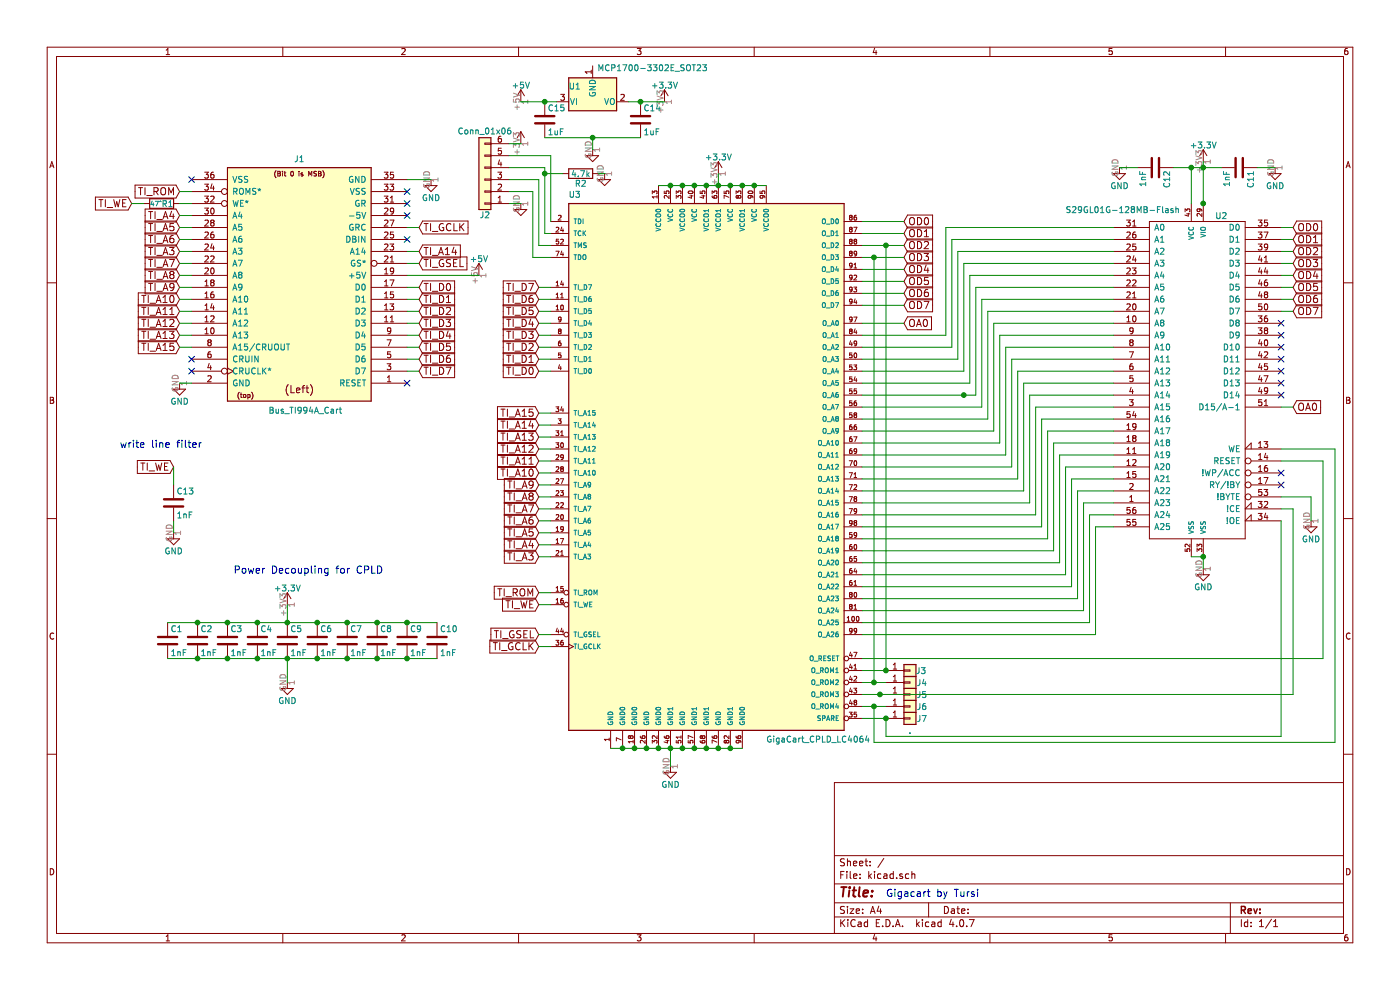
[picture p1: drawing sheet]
EESchema Schematic File Version 2
LIBS:power
LIBS:device
LIBS:switches
LIBS:relays
LIBS:motors
LIBS:transistors
LIBS:conn
LIBS:linear
LIBS:regul
LIBS:74xx
LIBS:cmos4000
LIBS:adc-dac
LIBS:memory
LIBS:xilinx
LIBS:microcontrollers
LIBS:dsp
LIBS:microchip
LIBS:analog_switches
LIBS:motorola
LIBS:texas
LIBS:intel
LIBS:audio
LIBS:interface
LIBS:digital-audio
LIBS:philips
LIBS:display
LIBS:cypress
LIBS:siliconi
LIBS:opto
LIBS:atmel
LIBS:contrib
LIBS:valves
LIBS:68k
LIBS:ad
LIBS:alliance
LIBS:amiga
LIBS:atarist
LIBS:cfcard
LIBS:csx-clk
LIBS:digilent
LIBS:ftdi
LIBS:issi
LIBS:maxim
LIBS:mcp
LIBS:micrel
LIBS:nxp
LIBS:spansion
LIBS:st
LIBS:wdc
LIBS:xilinx-cplds
LIBS:xtal-generic
LIBS:kicad-cache
EELAYER 25 0
EELAYER END
$Descr A4 11693 8268
encoding utf-8
Sheet 1 1
Title ""
Date ""
Rev ""
Comp ""
Comment1 ""
Comment2 ""
Comment3 ""
Comment4 ""
$EndDescr
$Comp
L Bus_TI994A_Cart J1
U 1 1
P 2500 3000
F 0 "J1" H 2500 4675 50  0000 C CNN
F 1 "Bus_TI994A_Cart" H 2550 2575 50  0000 C CNN
F 2 "Oddities:BUS_TI99_CART" H 2500 3000 50  0001 C CNN
F 3 "" H 2500 3000 50  0001 C CNN
	1    2500 3000
	1    0    0    -1  
$EndComp
$Comp
L MCP1700-3302E_SOT23 U1
U 1 1
P 4950 850
F 0 "U1" H 4800 725 50  0000 C CNN
F 1 "MCP1700-3302E_SOT23" H 5450 600 50  0000 C TNN
F 2 "TO_SOT_Packages_SMD:SOT-23" H 4950 650 50  0001 C CIN
F 3 "" H 4950 850 50  0001 C CNN
	1    4950 850 
	1    0    0    1   
$EndComp
$Comp
L GND #PWR01
U 1 1
P 4950 1250
F 0 "#PWR01" H 4950 1000 50  0001 C CNN
F 1 "GND" H 4950 1100 50  0001 C CNN
F 2 "" H 4950 1250 50  0001 C CNN
F 3 "" H 4950 1250 50  0001 C CNN
	1    4950 1250
	1    0    0    -1  
$EndComp
$Comp
L +5V #PWR02
U 1 1
P 4350 850
F 0 "#PWR02" H 4350 700 50  0001 C CNN
F 1 "+5V" H 4350 990 50  0000 C CNN
F 2 "" H 4350 850 50  0001 C CNN
F 3 "" H 4350 850 50  0001 C CNN
	1    4350 850 
	1    0    0    -1  
$EndComp
$Comp
L C C14
U 1 1
P 5350 1000
F 0 "C14" H 5375 1100 50  0000 L CNN
F 1 "1uF" H 5375 900 50  0000 L CNN
F 2 "Capacitors_SMD:C_0805_HandSoldering" H 5388 850 50  0001 C CNN
F 3 "" H 5350 1000 50  0001 C CNN
	1    5350 1000
	1    0    0    -1  
$EndComp
$Comp
L C C15
U 1 1
P 4550 1000
F 0 "C15" H 4575 1100 50  0000 L CNN
F 1 "1uF" H 4575 900 50  0000 L CNN
F 2 "Capacitors_SMD:C_0805_HandSoldering" H 4588 850 50  0001 C CNN
F 3 "" H 4550 1000 50  0001 C CNN
	1    4550 1000
	1    0    0    -1  
$EndComp
$Comp
L +5V #PWR04
U 1 1
P 4000 2300
F 0 "#PWR04" H 4000 2150 50  0001 C CNN
F 1 "+5V" H 4000 2440 50  0000 C CNN
F 2 "" H 4000 2300 50  0001 C CNN
F 3 "" H 4000 2300 50  0001 C CNN
	1    4000 2300
	1    0    0    -1  
$EndComp
$Comp
L GND #PWR05
U 1 1
P 1500 3200
F 0 "#PWR05" H 1500 2950 50  0001 C CNN
F 1 "GND" H 1500 3050 50  0000 C CNN
F 2 "" H 1500 3200 50  0001 C CNN
F 3 "" H 1500 3200 50  0001 C CNN
	1    1500 3200
	1    0    0    -1  
$EndComp
$Comp
L GND #PWR06
U 1 1
P 3600 1500
F 0 "#PWR06" H 3600 1250 50  0001 C CNN
F 1 "GND" H 3600 1350 50  0000 C CNN
F 2 "" H 3600 1500 50  0001 C CNN
F 3 "" H 3600 1500 50  0001 C CNN
	1    3600 1500
	1    0    0    -1  
$EndComp
Text GLabel 1100 1700 0    60   Input ~ 0
TI_WE
Text GLabel 1500 1800 0    60   Input ~ 0
TI_A4
Text GLabel 1500 1900 0    60   Input ~ 0
TI_A5
Text GLabel 1500 2000 0    60   Input ~ 0
TI_A6
Text GLabel 1500 2100 0    60   Input ~ 0
TI_A3
Text GLabel 1500 2200 0    60   Input ~ 0
TI_A7
Text GLabel 1500 2300 0    60   Input ~ 0
TI_A8
Text GLabel 1500 2400 0    60   Input ~ 0
TI_A9
Text GLabel 1500 2500 0    60   Input ~ 0
TI_A10
Text GLabel 1500 2600 0    60   Input ~ 0
TI_A11
Text GLabel 1500 2700 0    60   Input ~ 0
TI_A12
Text GLabel 1500 2800 0    60   Input ~ 0
TI_A13
Text GLabel 1500 2900 0    60   Input ~ 0
TI_A15
Text GLabel 3500 2100 2    60   Input ~ 0
TI_A14
$Comp
L R R1
U 1 1
P 1350 1700
F 0 "R1" V 1350 1700 50  0000 L CNN
F 1 "47^" V 1350 1700 39  0000 R CNN
F 2 "Resistors_SMD:R_1206_HandSoldering" V 1280 1700 50  0001 C CNN
F 3 "" H 1350 1700 50  0001 C CNN
	1    1350 1700
	0    1    1    0   
$EndComp
Text GLabel 1500 1600 0    60   Input ~ 0
TI_ROM
$Comp
L GigaCart_CPLD_LC4064 U3
U 1 1
P 5900 3850
F 0 "U3" H 4750 6050 50  0000 L BNN
F 1 "GigaCart_CPLD_LC4064" H 6400 1500 50  0000 L BNN
F 2 "Housings_QFP:TQFP-100_14x14mm_Pitch0.5mm" H 5900 3850 50  0001 C CIN
F 3 "" H 5900 3850 50  0001 C CNN
	1    5900 3850
	1    0    0    -1  
$EndComp
$Comp
L +3.3V #PWR07
U 1 1
P 6000 1450
F 0 "#PWR07" H 6000 1300 50  0001 C CNN
F 1 "+3.3V" H 6000 1590 50  0000 C CNN
F 2 "" H 6000 1450 50  0001 C CNN
F 3 "" H 6000 1450 50  0001 C CNN
	1    6000 1450
	1    0    0    -1  
$EndComp
$Comp
L GND #PWR08
U 1 1
P 5600 6400
F 0 "#PWR08" H 5600 6150 50  0001 C CNN
F 1 "GND" H 5600 6250 50  0000 C CNN
F 2 "" H 5600 6400 50  0001 C CNN
F 3 "" H 5600 6400 50  0001 C CNN
	1    5600 6400
	1    0    0    -1  
$EndComp
$Comp
L Conn_01x06 J2
U 1 1
P 4050 1500
F 0 "J2" H 4050 1800 50  0000 C CNN
F 1 "Conn_01x06" H 4050 1100 50  0000 C CNN
F 2 "Connectors:PINHEAD1-6" H 4050 1500 50  0001 C CNN
F 3 "" H 4050 1500 50  0001 C CNN
	1    4050 1500
	-1   0    0    1   
$EndComp
$Comp
L +3.3V #PWR09
U 1 1
P 4350 1200
F 0 "#PWR09" H 4350 1050 50  0001 C CNN
F 1 "+3.3V" H 4350 1340 50  0001 C CNN
F 2 "" H 4350 1200 50  0001 C CNN
F 3 "" H 4350 1200 50  0001 C CNN
	1    4350 1200
	1    0    0    -1  
$EndComp
$Comp
L GND #PWR010
U 1 1
P 4350 1700
F 0 "#PWR010" H 4350 1450 50  0001 C CNN
F 1 "GND" H 4350 1550 50  0001 C CNN
F 2 "" H 4350 1700 50  0001 C CNN
F 3 "" H 4350 1700 50  0001 C CNN
	1    4350 1700
	1    0    0    -1  
$EndComp
Text GLabel 4500 3450 0    60   Input ~ 0
TI_A15
Text GLabel 4500 3550 0    60   Input ~ 0
TI_A14
Text GLabel 4500 3650 0    60   Input ~ 0
TI_A13
Text GLabel 4500 3750 0    60   Input ~ 0
TI_A12
Text GLabel 4500 3850 0    60   Input ~ 0
TI_A11
Text GLabel 4500 3950 0    60   Input ~ 0
TI_A10
Text GLabel 4500 4050 0    60   Input ~ 0
TI_A9
Text GLabel 4500 4150 0    60   Input ~ 0
TI_A8
Text GLabel 4500 4250 0    60   Input ~ 0
TI_A7
Text GLabel 4500 4350 0    60   Input ~ 0
TI_A6
Text GLabel 4500 4450 0    60   Input ~ 0
TI_A5
Text GLabel 4500 4550 0    60   Input ~ 0
TI_A4
Text GLabel 4500 4650 0    60   Input ~ 0
TI_A3
Text GLabel 4500 4950 0    60   Input ~ 0
TI_ROM
Text GLabel 4500 5050 0    60   Input ~ 0
TI_WE
Text Notes 7400 7500 0    60   ~ 0
Gigacart by Tursi
$Comp
L Conn_01x01 J3
U 1 1
P 7600 5600
F 0 "J3" H 7650 5600 50  0000 L CNN
F 1 "." H 7600 5500 50  0000 R CNN
F 2 "Connectors:1pin" H 7600 5600 20  0001 C CNN
F 3 "" H 7600 5600 50  0001 C CNN
	1    7600 5600
	1    0    0    -1  
$EndComp
$Comp
L Conn_01x01 J4
U 1 1
P 7600 5700
F 0 "J4" H 7700 5700 50  0000 C CNN
F 1 "." H 7600 5600 50  0000 C CNN
F 2 "Connectors:1pin" H 7600 5700 20  0001 C CNN
F 3 "" H 7600 5700 50  0001 C CNN
	1    7600 5700
	1    0    0    -1  
$EndComp
$Comp
L Conn_01x01 J5
U 1 1
P 7600 5800
F 0 "J5" H 7700 5800 50  0000 C CNN
F 1 "." H 7600 5700 50  0000 C CNN
F 2 "Connectors:1pin" H 7600 5800 20  0001 C CNN
F 3 "" H 7600 5800 50  0001 C CNN
	1    7600 5800
	1    0    0    -1  
$EndComp
$Comp
L Conn_01x01 J6
U 1 1
P 7600 5900
F 0 "J6" H 7700 5900 50  0000 C CNN
F 1 "." H 7600 5800 50  0000 C CNN
F 2 "Connectors:1pin" H 7600 5900 20  0001 C CNN
F 3 "" H 7600 5900 50  0001 C CNN
	1    7600 5900
	1    0    0    -1  
$EndComp
$Comp
L Conn_01x01 J7
U 1 1
P 7600 6000
F 0 "J7" H 7700 6000 50  0000 C CNN
F 1 "." H 7600 5900 50  0000 C CNN
F 2 "Connectors:1pin" H 7600 6000 20  0001 C CNN
F 3 "" H 7600 6000 50  0001 C CNN
	1    7600 6000
	1    0    0    -1  
$EndComp
$Comp
L GND #PWR012
U 1 1
P 10050 4750
F 0 "#PWR012" H 10050 4500 50  0001 C CNN
F 1 "GND" H 10050 4600 50  0000 C CNN
F 2 "" H 10050 4750 50  0001 C CNN
F 3 "" H 10050 4750 50  0001 C CNN
	1    10050 4750
	1    0    0    -1  
$EndComp
$Comp
L +3.3V #PWR014
U 1 1
P 10050 1350
F 0 "#PWR014" H 10050 1200 50  0001 C CNN
F 1 "+3.3V" H 10050 1490 50  0000 C CNN
F 2 "" H 10050 1350 50  0001 C CNN
F 3 "" H 10050 1350 50  0001 C CNN
	1    10050 1350
	1    0    0    -1  
$EndComp
Text GLabel 7550 2700 2    60   Input ~ 0
OA0
Text GLabel 7550 2550 2    60   Input ~ 0
OD7
Text GLabel 7550 2450 2    60   Input ~ 0
OD6
Text GLabel 7550 2350 2    60   Input ~ 0
OD5
Text GLabel 7550 2250 2    60   Input ~ 0
OD4
Text GLabel 7550 2150 2    60   Input ~ 0
OD3
Text GLabel 7550 2050 2    60   Input ~ 0
OD2
Text GLabel 7550 1950 2    60   Input ~ 0
OD1
Text GLabel 7550 1850 2    60   Input ~ 0
OD0
Text GLabel 10800 1900 2    60   Input ~ 0
OD0
Text GLabel 10800 2000 2    60   Input ~ 0
OD1
Text GLabel 10800 2100 2    60   Input ~ 0
OD2
Text GLabel 10800 2200 2    60   Input ~ 0
OD3
Text GLabel 10800 2300 2    60   Input ~ 0
OD4
Text GLabel 10800 2400 2    60   Input ~ 0
OD5
Text GLabel 10800 2500 2    60   Input ~ 0
OD6
Text GLabel 10800 2600 2    60   Input ~ 0
OD7
Text GLabel 10800 3400 2    60   Input ~ 0
OA0
Text Notes 3200 4800 2    60   ~ 0
Power Decoupling for CPLD
$Comp
L C C5
U 1 1
P 2400 5350
F 0 "C5" H 2425 5450 50  0000 L CNN
F 1 "1nF" H 2425 5250 50  0000 L CNN
F 2 "Capacitors_SMD:C_0603_HandSoldering" H 2438 5200 50  0001 C CNN
F 3 "" H 2400 5350 50  0001 C CNN
	1    2400 5350
	1    0    0    -1  
$EndComp
$Comp
L GND #PWR015
U 1 1
P 2400 5700
F 0 "#PWR015" H 2400 5450 50  0001 C CNN
F 1 "GND" H 2400 5550 50  0000 C CNN
F 2 "" H 2400 5700 50  0001 C CNN
F 3 "" H 2400 5700 50  0001 C CNN
	1    2400 5700
	1    0    0    -1  
$EndComp
$Comp
L +3.3V #PWR016
U 1 1
P 2400 5050
F 0 "#PWR016" H 2400 4900 50  0001 C CNN
F 1 "+3.3V" H 2400 5190 50  0000 C CNN
F 2 "" H 2400 5050 50  0001 C CNN
F 3 "" H 2400 5050 50  0001 C CNN
	1    2400 5050
	1    0    0    -1  
$EndComp
$Comp
L C C4
U 1 1
P 2150 5350
F 0 "C4" H 2175 5450 50  0000 L CNN
F 1 "1nF" H 2175 5250 50  0000 L CNN
F 2 "Capacitors_SMD:C_0603_HandSoldering" H 2188 5200 50  0001 C CNN
F 3 "" H 2150 5350 50  0001 C CNN
	1    2150 5350
	1    0    0    -1  
$EndComp
$Comp
L C C6
U 1 1
P 2650 5350
F 0 "C6" H 2675 5450 50  0000 L CNN
F 1 "1nF" H 2675 5250 50  0000 L CNN
F 2 "Capacitors_SMD:C_0603_HandSoldering" H 2688 5200 50  0001 C CNN
F 3 "" H 2650 5350 50  0001 C CNN
	1    2650 5350
	1    0    0    -1  
$EndComp
$Comp
L C C7
U 1 1
P 2900 5350
F 0 "C7" H 2925 5450 50  0000 L CNN
F 1 "1nF" H 2925 5250 50  0000 L CNN
F 2 "Capacitors_SMD:C_0603_HandSoldering" H 2938 5200 50  0001 C CNN
F 3 "" H 2900 5350 50  0001 C CNN
	1    2900 5350
	1    0    0    -1  
$EndComp
$Comp
L C C8
U 1 1
P 3150 5350
F 0 "C8" H 3175 5450 50  0000 L CNN
F 1 "1nF" H 3175 5250 50  0000 L CNN
F 2 "Capacitors_SMD:C_0603_HandSoldering" H 3188 5200 50  0001 C CNN
F 3 "" H 3150 5350 50  0001 C CNN
	1    3150 5350
	1    0    0    -1  
$EndComp
$Comp
L C C3
U 1 1
P 1900 5350
F 0 "C3" H 1925 5450 50  0000 L CNN
F 1 "1nF" H 1925 5250 50  0000 L CNN
F 2 "Capacitors_SMD:C_0603_HandSoldering" H 1938 5200 50  0001 C CNN
F 3 "" H 1900 5350 50  0001 C CNN
	1    1900 5350
	1    0    0    -1  
$EndComp
$Comp
L C C2
U 1 1
P 1650 5350
F 0 "C2" H 1675 5450 50  0000 L CNN
F 1 "1nF" H 1675 5250 50  0000 L CNN
F 2 "Capacitors_SMD:C_0603_HandSoldering" H 1688 5200 50  0001 C CNN
F 3 "" H 1650 5350 50  0001 C CNN
	1    1650 5350
	1    0    0    -1  
$EndComp
$Comp
L C C1
U 1 1
P 1400 5350
F 0 "C1" H 1425 5450 50  0000 L CNN
F 1 "1nF" H 1425 5250 50  0000 L CNN
F 2 "Capacitors_SMD:C_0603_HandSoldering" H 1438 5200 50  0001 C CNN
F 3 "" H 1400 5350 50  0001 C CNN
	1    1400 5350
	1    0    0    -1  
$EndComp
$Comp
L C C9
U 1 1
P 3400 5350
F 0 "C9" H 3425 5450 50  0000 L CNN
F 1 "1nF" H 3425 5250 50  0000 L CNN
F 2 "Capacitors_SMD:C_0603_HandSoldering" H 3438 5200 50  0001 C CNN
F 3 "" H 3400 5350 50  0001 C CNN
	1    3400 5350
	1    0    0    -1  
$EndComp
$Comp
L C C10
U 1 1
P 3650 5350
F 0 "C10" H 3675 5450 50  0000 L CNN
F 1 "1nF" H 3675 5250 50  0000 L CNN
F 2 "Capacitors_SMD:C_0603_HandSoldering" H 3688 5200 50  0001 C CNN
F 3 "" H 3650 5350 50  0001 C CNN
	1    3650 5350
	1    0    0    -1  
$EndComp
$Comp
L C C11
U 1 1
P 10350 1400
F 0 "C11" H 10375 1500 50  0000 L CNN
F 1 "1nF" H 10375 1300 50  0000 L CNN
F 2 "Capacitors_SMD:C_0603_HandSoldering" H 10388 1250 50  0001 C CNN
F 3 "" H 10350 1400 50  0001 C CNN
	1    10350 1400
	0    1    1    0   
$EndComp
$Comp
L GND #PWR017
U 1 1
P 10650 1400
F 0 "#PWR017" H 10650 1150 50  0001 C CNN
F 1 "GND" H 10650 1250 50  0000 C CNN
F 2 "" H 10650 1400 50  0001 C CNN
F 3 "" H 10650 1400 50  0001 C CNN
	1    10650 1400
	1    0    0    -1  
$EndComp
$Comp
L GND #PWR018
U 1 1
P 1450 4450
F 0 "#PWR018" H 1450 4200 50  0001 C CNN
F 1 "GND" H 1450 4300 50  0000 C CNN
F 2 "" H 1450 4450 50  0001 C CNN
F 3 "" H 1450 4450 50  0001 C CNN
	1    1450 4450
	1    0    0    -1  
$EndComp
$Comp
L C C13
U 1 1
P 1450 4200
F 0 "C13" H 1475 4300 50  0000 L CNN
F 1 "1nF" H 1475 4100 50  0000 L CNN
F 2 "Capacitors_SMD:C_0603_HandSoldering" H 1488 4050 50  0001 C CNN
F 3 "" H 1450 4200 50  0001 C CNN
	1    1450 4200
	1    0    0    -1  
$EndComp
Text GLabel 1450 3900 0    60   Input ~ 0
TI_WE
Text Notes 1000 3750 0    60   ~ 0
write line filter
$Comp
L C C12
U 1 1
P 9650 1400
F 0 "C12" H 9675 1500 50  0000 L CNN
F 1 "1nF" H 9675 1300 50  0000 L CNN
F 2 "Capacitors_SMD:C_0603_HandSoldering" H 9688 1250 50  0001 C CNN
F 3 "" H 9650 1400 50  0001 C CNN
	1    9650 1400
	0    1    1    0   
$EndComp
$Comp
L GND #PWR019
U 1 1
P 9350 1400
F 0 "#PWR019" H 9350 1150 50  0001 C CNN
F 1 "GND" H 9350 1250 50  0000 C CNN
F 2 "" H 9350 1400 50  0001 C CNN
F 3 "" H 9350 1400 50  0001 C CNN
	1    9350 1400
	1    0    0    -1  
$EndComp
Text GLabel 3500 2400 2    60   Input ~ 0
TI_D0
Text GLabel 3500 2500 2    60   Input ~ 0
TI_D1
Text GLabel 3500 2600 2    60   Input ~ 0
TI_D2
Text GLabel 3500 2700 2    60   Input ~ 0
TI_D3
Text GLabel 3500 2800 2    60   Input ~ 0
TI_D4
Text GLabel 3500 2900 2    60   Input ~ 0
TI_D5
Text GLabel 3500 3000 2    60   Input ~ 0
TI_D6
Text GLabel 3500 3100 2    60   Input ~ 0
TI_D7
Text GLabel 4500 2400 0    60   Input ~ 0
TI_D7
Text GLabel 4500 2500 0    60   Input ~ 0
TI_D6
Text GLabel 4500 2600 0    60   Input ~ 0
TI_D5
Text GLabel 4500 2700 0    60   Input ~ 0
TI_D4
Text GLabel 4500 2800 0    60   Input ~ 0
TI_D3
Text GLabel 4500 2900 0    60   Input ~ 0
TI_D2
Text GLabel 4500 3000 0    60   Input ~ 0
TI_D1
Text GLabel 4500 3100 0    60   Input ~ 0
TI_D0
NoConn ~ 3400 3200
NoConn ~ 3400 2000
NoConn ~ 3400 1800
NoConn ~ 3400 1700
NoConn ~ 3400 1600
NoConn ~ 1600 1500
NoConn ~ 1600 3000
NoConn ~ 1600 3100
NoConn ~ 10700 2700
NoConn ~ 10700 2800
NoConn ~ 10700 2900
NoConn ~ 10700 3000
NoConn ~ 10700 3100
NoConn ~ 10700 3200
NoConn ~ 10700 3300
NoConn ~ 10700 4050
Text GLabel 3500 1900 2    60   Input ~ 0
TI_GCLK
Text GLabel 3500 2200 2    60   Input ~ 0
TI_GSEL
Text GLabel 4500 5300 0    60   Input ~ 0
TI_GSEL
Text GLabel 4500 5400 0    60   Input ~ 0
TI_GCLK
$Comp
L GND #PWR011
U 1 1
P 10950 4350
F 0 "#PWR011" H 10950 4100 50  0001 C CNN
F 1 "GND" H 10950 4200 50  0000 C CNN
F 2 "" H 10950 4350 50  0001 C CNN
F 3 "" H 10950 4350 50  0001 C CNN
	1    10950 4350
	1    0    0    -1  
$EndComp
$Comp
L +3.3V #PWR03
U 1 1
P 5550 850
F 0 "#PWR03" H 5550 700 50  0001 C CNN
F 1 "+3.3V" H 5550 990 50  0000 C CNN
F 2 "" H 5550 850 50  0001 C CNN
F 3 "" H 5550 850 50  0001 C CNN
	1    5550 850 
	1    0    0    -1  
$EndComp
$Comp
L S29GL01G-128MB-Flash U2
U 1 1
P 10000 3000
F 0 "U2" H 10150 4200 50  0000 L CNN
F 1 "S29GL01G-128MB-Flash" H 8900 4250 50  0000 L CNN
F 2 "tsop:TSOP-56" H 10000 3000 50  0001 C CNN
F 3 "" H 10000 3000 50  0001 C CNN
	1    10000 3000
	1    0    0    -1  
$EndComp
NoConn ~ 10700 3950
$Comp
L GND #PWR?
U 1 1
P 5050 1450
F 0 "#PWR?" H 5050 1200 50  0001 C CNN
F 1 "GND" H 5050 1300 50  0001 C CNN
F 2 "" H 5050 1450 50  0001 C CNN
F 3 "" H 5050 1450 50  0001 C CNN
	1    5050 1450
	1    0    0    -1  
$EndComp
$Comp
L R R2
U 1 1
P 4850 1450
F 0 "R2" V 4930 1450 50  0000 C CNN
F 1 "4.7k" V 4850 1450 50  0000 C CNN
F 2 "Resistors_SMD:R_0603_HandSoldering" V 4780 1450 50  0001 C CNN
F 3 "" H 4850 1450 50  0001 C CNN
	1    4850 1450
	0    1    1    0   
$EndComp
Wire Wire Line
	5600 6250 5600 6400
Connection ~ 5200 6250
Connection ~ 5300 6250
Connection ~ 5400 6250
Connection ~ 5500 6250
Connection ~ 5600 6250
Connection ~ 5700 6250
Connection ~ 5800 6250
Connection ~ 5900 6250
Connection ~ 6000 6250
Connection ~ 6100 6250
Wire Wire Line
	5100 6250 6200 6250
Wire Wire Line
	6000 1550 6000 1450
Connection ~ 6300 1550
Connection ~ 6200 1550
Connection ~ 6100 1550
Connection ~ 6000 1550
Connection ~ 5900 1550
Connection ~ 5800 1550
Connection ~ 5700 1550
Connection ~ 5600 1550
Wire Wire Line
	5500 1550 6400 1550
Wire Wire Line
	1500 2900 1600 2900
Wire Wire Line
	1600 2800 1500 2800
Wire Wire Line
	1500 2700 1600 2700
Wire Wire Line
	1600 2600 1500 2600
Wire Wire Line
	1500 2500 1600 2500
Wire Wire Line
	1600 2400 1500 2400
Wire Wire Line
	1500 2300 1600 2300
Wire Wire Line
	1600 2200 1500 2200
Wire Wire Line
	1500 2100 1600 2100
Wire Wire Line
	1500 2000 1600 2000
Wire Wire Line
	1600 1900 1500 1900
Wire Wire Line
	1500 1800 1600 1800
Wire Wire Line
	1200 1700 1100 1700
Wire Wire Line
	1600 1700 1500 1700
Wire Wire Line
	1500 1600 1600 1600
Wire Wire Line
	3400 2100 3500 2100
Wire Wire Line
	1500 3200 1600 3200
Wire Wire Line
	3400 1500 3600 1500
Wire Wire Line
	3400 2300 4000 2300
Connection ~ 5350 850 
Wire Wire Line
	5250 850  5550 850 
Connection ~ 4550 850 
Wire Wire Line
	4350 850  4650 850 
Connection ~ 4950 1150
Wire Wire Line
	4550 1150 5350 1150
Wire Wire Line
	4950 1150 4950 1250
Wire Wire Line
	4500 3450 4600 3450
Wire Wire Line
	4500 3550 4600 3550
Wire Wire Line
	4500 3650 4600 3650
Wire Wire Line
	4500 3750 4600 3750
Wire Wire Line
	4500 3850 4600 3850
Wire Wire Line
	4500 3950 4600 3950
Wire Wire Line
	4500 4050 4600 4050
Wire Wire Line
	4500 4150 4600 4150
Wire Wire Line
	4500 4250 4600 4250
Wire Wire Line
	4500 4350 4600 4350
Wire Wire Line
	4500 4450 4600 4450
Wire Wire Line
	4500 4550 4600 4550
Wire Wire Line
	4500 4950 4600 4950
Wire Wire Line
	4500 5050 4600 5050
Wire Wire Line
	4500 4650 4600 4650
Wire Wire Line
	7200 5600 7400 5600
Wire Wire Line
	7200 5700 7400 5700
Wire Wire Line
	7200 5800 7400 5800
Wire Wire Line
	7200 5900 7400 5900
Wire Wire Line
	10950 4150 10700 4150
Wire Wire Line
	9950 4650 10050 4650
Wire Wire Line
	10050 4650 10050 4750
Connection ~ 10050 4650
Wire Wire Line
	10050 1350 10050 1700
Connection ~ 10050 1700
Wire Wire Line
	7200 2800 7900 2800
Wire Wire Line
	7900 2800 7900 1900
Wire Wire Line
	7900 1900 9300 1900
Wire Wire Line
	7200 2900 7950 2900
Wire Wire Line
	7950 2900 7950 2000
Wire Wire Line
	7950 2000 9300 2000
Wire Wire Line
	7200 3000 8000 3000
Wire Wire Line
	8000 3000 8000 2100
Wire Wire Line
	8000 2100 9300 2100
Wire Wire Line
	7200 3100 8050 3100
Wire Wire Line
	8050 3100 8050 2200
Wire Wire Line
	8050 2200 9300 2200
Wire Wire Line
	7200 3200 8100 3200
Wire Wire Line
	8100 3200 8100 2300
Wire Wire Line
	8100 2300 9300 2300
Wire Wire Line
	7200 3300 8150 3300
Wire Wire Line
	8150 3300 8150 2400
Wire Wire Line
	8150 2400 9300 2400
Wire Wire Line
	7200 3400 8200 3400
Wire Wire Line
	8200 3400 8200 2500
Wire Wire Line
	8200 2500 9300 2500
Wire Wire Line
	7200 3500 8250 3500
Wire Wire Line
	8250 3500 8250 2600
Wire Wire Line
	8250 2600 9300 2600
Wire Wire Line
	7200 3600 8300 3600
Wire Wire Line
	8300 3600 8300 2700
Wire Wire Line
	8300 2700 9300 2700
Wire Wire Line
	7200 3700 8350 3700
Wire Wire Line
	8350 3700 8350 2800
Wire Wire Line
	8350 2800 9300 2800
Wire Wire Line
	7200 3800 8400 3800
Wire Wire Line
	8400 3800 8400 2900
Wire Wire Line
	8400 2900 9300 2900
Wire Wire Line
	7200 3900 8450 3900
Wire Wire Line
	8450 3900 8450 3000
Wire Wire Line
	8450 3000 9300 3000
Wire Wire Line
	7200 4000 8500 4000
Wire Wire Line
	8500 4000 8500 3100
Wire Wire Line
	8500 3100 9300 3100
Wire Wire Line
	7200 4100 8550 4100
Wire Wire Line
	8550 4100 8550 3200
Wire Wire Line
	8550 3200 9300 3200
Wire Wire Line
	7200 4200 8600 4200
Wire Wire Line
	8600 4200 8600 3300
Wire Wire Line
	8600 3300 9300 3300
Wire Wire Line
	7200 4300 8650 4300
Wire Wire Line
	8650 4300 8650 3400
Wire Wire Line
	8650 3400 9300 3400
Wire Wire Line
	7200 4400 8700 4400
Wire Wire Line
	8700 4400 8700 3500
Wire Wire Line
	8700 3500 9300 3500
Wire Wire Line
	7200 4500 8750 4500
Wire Wire Line
	8750 4500 8750 3600
Wire Wire Line
	8750 3600 9300 3600
Wire Wire Line
	7200 4600 8800 4600
Wire Wire Line
	8800 4600 8800 3700
Wire Wire Line
	8800 3700 9300 3700
Wire Wire Line
	7200 4700 8850 4700
Wire Wire Line
	8850 4700 8850 3800
Wire Wire Line
	8850 3800 9300 3800
Wire Wire Line
	7200 4800 8900 4800
Wire Wire Line
	8900 4800 8900 3900
Wire Wire Line
	8900 3900 9300 3900
Wire Wire Line
	7200 4900 8950 4900
Wire Wire Line
	8950 4900 8950 4000
Wire Wire Line
	8950 4000 9300 4000
Wire Wire Line
	7200 5000 9000 5000
Wire Wire Line
	9000 5000 9000 4100
Wire Wire Line
	9000 4100 9300 4100
Wire Wire Line
	7200 5100 9050 5100
Wire Wire Line
	9050 5100 9050 4200
Wire Wire Line
	9050 4200 9300 4200
Wire Wire Line
	7200 5200 9100 5200
Wire Wire Line
	9100 5200 9100 4300
Wire Wire Line
	9100 4300 9300 4300
Wire Wire Line
	7200 5300 9150 5300
Wire Wire Line
	9150 5300 9150 4400
Wire Wire Line
	9150 4400 9300 4400
Wire Wire Line
	7200 1850 7550 1850
Wire Wire Line
	7200 1950 7550 1950
Wire Wire Line
	7200 2050 7550 2050
Wire Wire Line
	7200 2150 7550 2150
Wire Wire Line
	7200 2250 7550 2250
Wire Wire Line
	7200 2350 7550 2350
Wire Wire Line
	7200 2450 7550 2450
Wire Wire Line
	7200 2550 7550 2550
Wire Wire Line
	7200 2700 7550 2700
Wire Wire Line
	10800 1900 10700 1900
Wire Wire Line
	10700 2000 10800 2000
Wire Wire Line
	10800 2100 10700 2100
Wire Wire Line
	10700 2200 10800 2200
Wire Wire Line
	10800 2300 10700 2300
Wire Wire Line
	10700 2400 10800 2400
Wire Wire Line
	10800 2500 10700 2500
Wire Wire Line
	10700 2600 10800 2600
Wire Wire Line
	10800 3400 10700 3400
Wire Wire Line
	1400 5200 3650 5200
Connection ~ 3400 5200
Connection ~ 3150 5200
Connection ~ 2900 5200
Connection ~ 2650 5200
Connection ~ 2400 5200
Connection ~ 2150 5200
Connection ~ 1900 5200
Connection ~ 1650 5200
Wire Wire Line
	1400 5500 3650 5500
Connection ~ 3400 5500
Connection ~ 3150 5500
Connection ~ 2900 5500
Connection ~ 2650 5500
Connection ~ 2400 5500
Connection ~ 2150 5500
Connection ~ 1900 5500
Connection ~ 1650 5500
Wire Wire Line
	9800 1400 10200 1400
Connection ~ 10050 1400
Wire Wire Line
	10500 1400 10650 1400
Wire Wire Line
	1450 3900 1450 4050
Wire Wire Line
	1450 4350 1450 4450
Wire Wire Line
	9950 1700 9950 1400
Connection ~ 9950 1400
Wire Wire Line
	9500 1400 9350 1400
Wire Wire Line
	2400 5200 2400 5050
Wire Wire Line
	2400 5500 2400 5700
Wire Wire Line
	3400 2400 3500 2400
Wire Wire Line
	3400 2500 3500 2500
Wire Wire Line
	3400 2600 3500 2600
Wire Wire Line
	3400 2700 3500 2700
Wire Wire Line
	3400 2800 3500 2800
Wire Wire Line
	3400 2900 3500 2900
Wire Wire Line
	3400 3000 3500 3000
Wire Wire Line
	3400 3100 3500 3100
Wire Wire Line
	4500 2400 4600 2400
Wire Wire Line
	4600 2500 4500 2500
Wire Wire Line
	4500 2600 4600 2600
Wire Wire Line
	4600 2700 4500 2700
Wire Wire Line
	4500 2800 4600 2800
Wire Wire Line
	4600 2900 4500 2900
Wire Wire Line
	4500 3000 4600 3000
Wire Wire Line
	4600 3100 4500 3100
Wire Wire Line
	3400 1900 3500 1900
Wire Wire Line
	3400 2200 3500 2200
Wire Wire Line
	4500 5300 4600 5300
Wire Wire Line
	4500 5400 4600 5400
Wire Wire Line
	10700 3850 11050 3850
Wire Wire Line
	11050 3850 11050 5500
Wire Wire Line
	11050 5500 7200 5500
Wire Wire Line
	7200 6000 7400 6000
Connection ~ 7400 6000
Connection ~ 7300 5900
Wire Wire Line
	7300 5900 7300 6200
Wire Wire Line
	7300 6200 11150 6200
Wire Wire Line
	11150 6200 11150 3750
Wire Wire Line
	11150 3750 10700 3750
Wire Wire Line
	10700 4350 10700 6150
Wire Wire Line
	10700 6150 7400 6150
Wire Wire Line
	7400 6150 7400 6000
Connection ~ 7400 5600
Connection ~ 7300 5700
Connection ~ 8050 3300
Connection ~ 7400 2050
Connection ~ 7300 2150
Wire Wire Line
	7400 5600 7400 2050
Wire Wire Line
	7300 5700 7300 2150
Wire Wire Line
	10950 4150 10950 4350
Wire Wire Line
	4250 1200 4350 1200
Wire Wire Line
	4600 1850 4600 1300
Wire Wire Line
	4600 1300 4250 1300
Wire Wire Line
	4600 1950 4550 1950
Wire Wire Line
	4550 1950 4550 1400
Wire Wire Line
	4550 1400 4250 1400
Wire Wire Line
	4600 2050 4500 2050
Wire Wire Line
	4500 2050 4500 1500
Wire Wire Line
	4500 1500 4250 1500
Wire Wire Line
	4600 2150 4450 2150
Wire Wire Line
	4450 2150 4450 1600
Wire Wire Line
	4450 1600 4250 1600
Wire Wire Line
	4250 1700 4350 1700
Wire Wire Line
	5000 1450 5050 1450
Wire Wire Line
	4700 1450 4550 1450
Connection ~ 4550 1450
Wire Wire Line
	7350 5800 10800 5800
Wire Wire Line
	10800 5800 10800 4250
Wire Wire Line
	10800 4250 10700 4250
Connection ~ 7350 5800
$EndSCHEMATC
